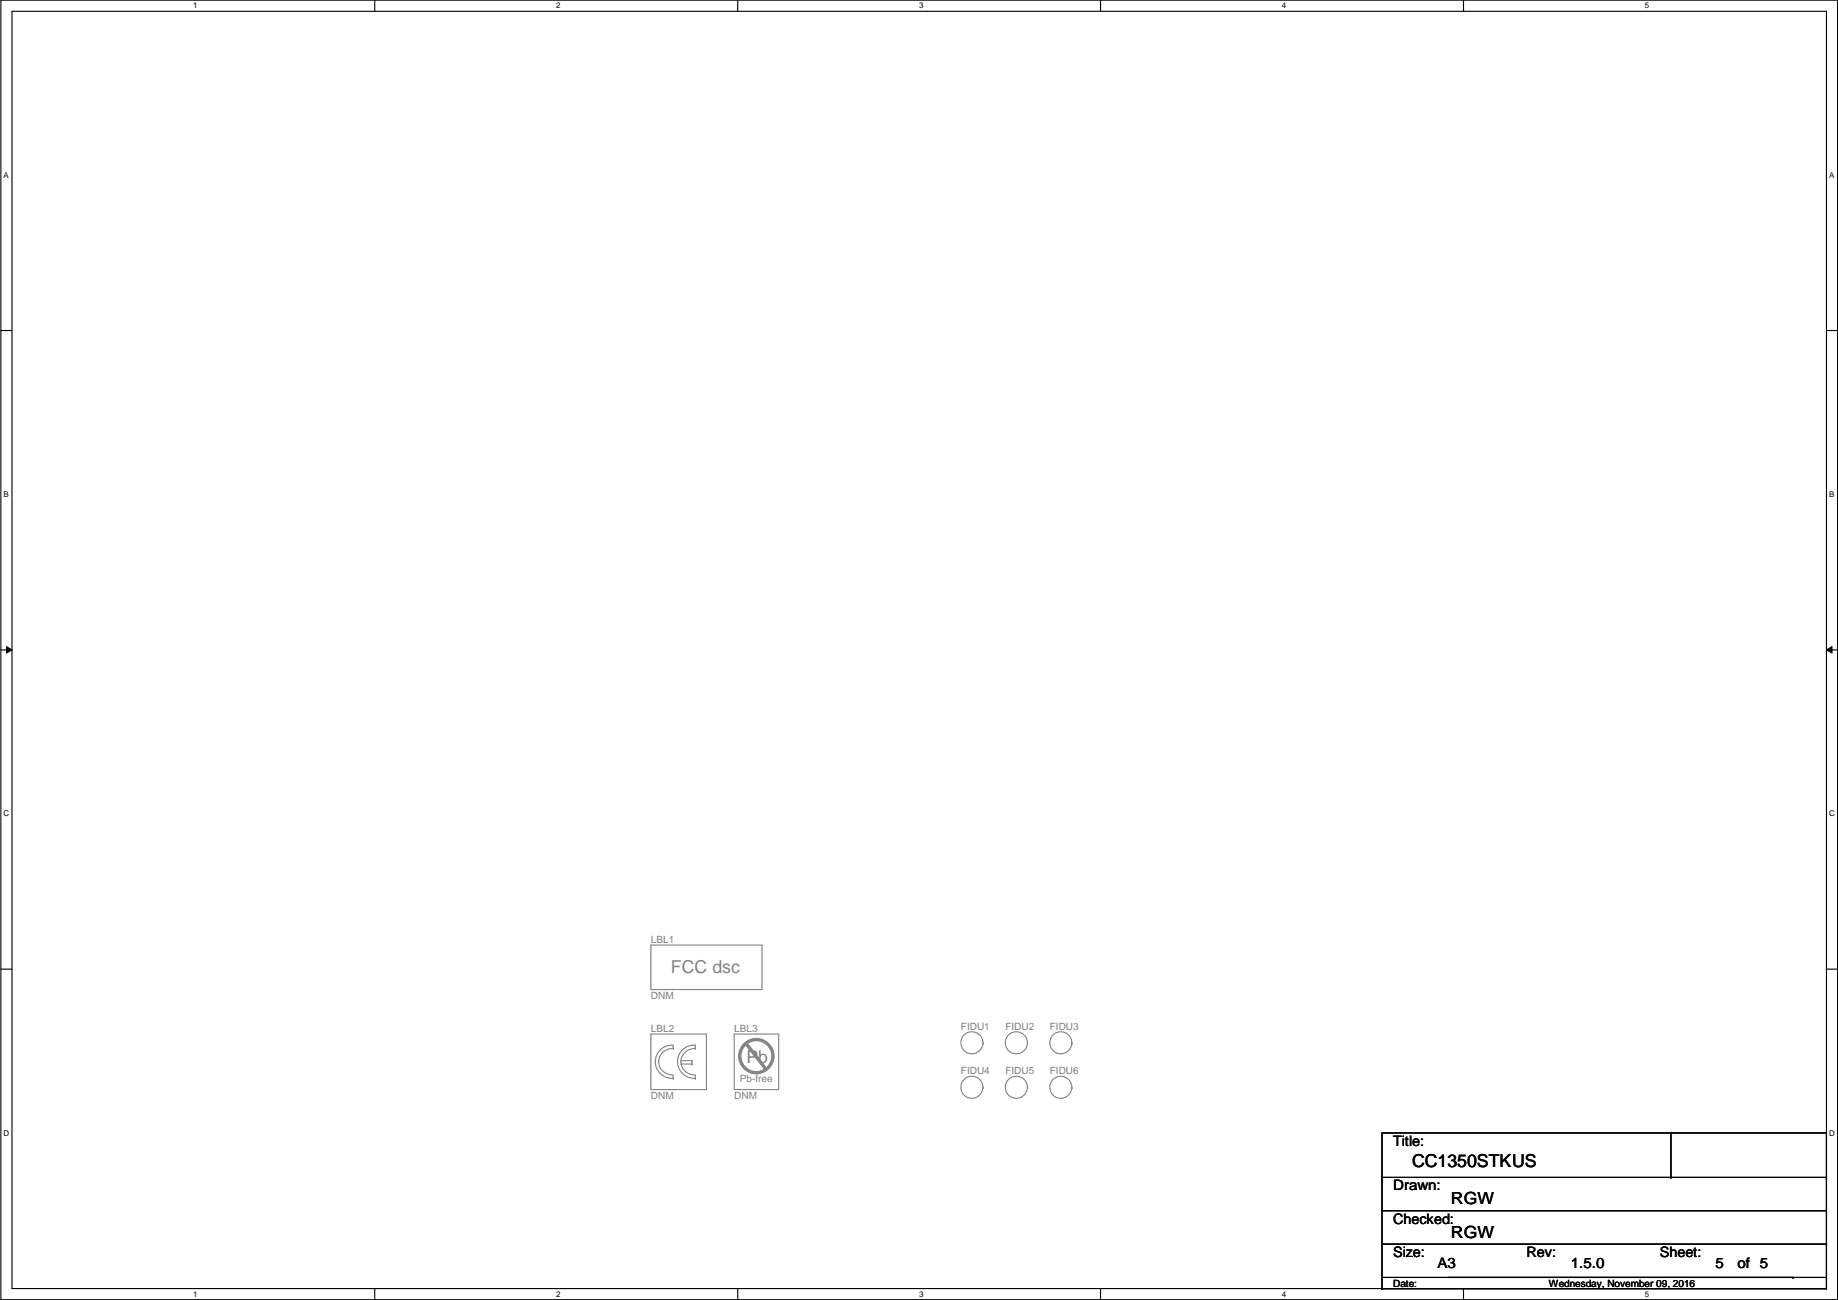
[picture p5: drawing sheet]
<svg xmlns="http://www.w3.org/2000/svg" width="420mm" height="297mm" viewBox="0 0 420 297" stroke-linecap="round" stroke-linejoin="round" font-family="sans-serif">
<path d="M.2 0h419.9v297h-419.9zM2.7 2.6h414.8v291.8h-414.8z" fill="none" stroke="#000" stroke-width=".25"/>
<g fill="#fff">
<path d="M44.2 .3h1v2h-1z"/>
<path d="M44.2 294.7h1v2h-1z"/>
</g>
<path d="M85.7 0v2.6M85.7 294.4v2.6" fill="none" stroke="#000" stroke-width=".25"/>
<g fill="#fff">
<path d="M127.1 .3h1v2h-1z"/>
<path d="M127.1 294.7h1v2h-1z"/>
</g>
<path d="M168.6 0v2.6M168.6 294.4v2.6" fill="none" stroke="#000" stroke-width=".25"/>
<g fill="#fff">
<path d="M210.1 .3h1v2h-1z"/>
<path d="M210.1 294.7h1v2h-1z"/>
</g>
<path d="M251.6 0v2.6M251.6 294.4v2.6" fill="none" stroke="#000" stroke-width=".25"/>
<g fill="#fff">
<path d="M293 .3h1v2h-1z"/>
<path d="M293 294.7h1v2h-1z"/>
</g>
<path d="M334.5 0v2.6M334.5 294.4v2.6" fill="none" stroke="#000" stroke-width=".25"/>
<g fill="#fff">
<path d="M376 .3h1v2h-1z"/>
<path d="M376 294.7h1v2h-1z"/>
<path d="M.8 39h1.2v2h-1.2z"/>
<path d="M418.2 39h1.1v2h-1.1z"/>
<path d="M.8 112h1.2v2h-1.2z"/>
<path d="M418.2 112h1.1v2h-1.1z"/>
</g>
<path d="M.2 75.5h2.5M417.5 75.5h2.6" fill="none" stroke="#000" stroke-width=".25"/>
<g fill="#fff">
<path d="M.8 185h1.3v1.9h-1.3z"/>
<path d="M418.2 185h1.2v1.9h-1.2z"/>
</g>
<path d="M.2 148.5h2.5M417.5 148.5h2.6" fill="none" stroke="#000" stroke-width=".25"/>
<path d="M1.5 147.7l1.2 .8-1.2 .7zM417.5 148.5l1.3-.8v1.5z" fill="#000"/>
<path d="M1.5 147.7l1.2 .8-1.2 .7zM417.5 148.5l1.3-.8v1.5z" fill="none" stroke="#000" stroke-width=".23"/>
<g fill="#fff">
<path d="M.8 257.9h1.3v2h-1.3z"/>
<path d="M418.2 257.9h1.2v2h-1.2z"/>
</g>
<g fill="none" stroke="#000" stroke-width=".25">
<path d="M.2 221.4h2.5M417.5 221.4h2.6M315.9 258.9h101.6v33h-101.6zM382 258.9v10.1M315.9 269h101.6M315.9 276.6h101.6M382 269h.1M417.5 269h.1M417.5 276.6h.1M315.9 294.4h.1M315.9 284.3h101.6M315.9 291.9v2.5"/>
<path d="M315.9 294.4h101.6M331.2 291.9h78.7M409.9 291.9h.1M417.5 284.3h.1M417.5 294.4h.1M417.5 291.9h.1M417.5 291.9v2.5"/>
</g>
<g fill="none" stroke="#808080" stroke-width=".25">
<path d="M148.8 236.3h12.7v12.7h-12.7zM153.9 239.6v-.8a3.8 3.8 0 0 0-4.1 3.8 3.7 3.7 0 0 0 4 3.7M153.9 239.6a3 3 0 0 0-3.3 3 3 3 0 0 0 3.3 3M153.9 239.6h.1M159 239.6a3 3 0 0 0-3.4 3 3 3 0 0 0 3.4 3M159 239.6v-.8a3.8 3.8 0 0 0-4.1 3.8 3.7 3.7 0 0 0 4 3.7M159 239.6h.1M167.8 236.3h10.2v12.7h-10.2zM153.9 246.4h.1M153.9 245.7v.7M155.6 242.4h2.6M155.6 243.1h2.6"/>
<path d="M158.2 242.4h.1M158.2 243.1h.1M158.2 242.4v.7M159 246.4h.1M159 245.7v.7M161.5 243.9h.1M224.7 248.5h.1"/>
<circle cx="222.2" cy="248.4" r="2.52"/>
</g>
<g fill="none" stroke="#808080" stroke-width=".76">
<path d="M170.6 238.5l4.4 5.6"/>
<circle cx="172.9" cy="241.3" r="3.8"/>
</g>
<circle cx="175" cy="244.1" r=".38" fill="#808080"/>
<g fill="none" stroke="#808080" stroke-width=".25">
<path d="M148.8 215.9h25.4v10.2h-25.4zM224.7 238.3h.1M234.9 238.3h.1M245.1 238.3h.1M234.9 248.5h.1M245.1 248.5h.1"/>
<circle cx="222.2" cy="238.3" r="2.52"/>
<circle cx="232.3" cy="238.3" r="2.52"/>
<circle cx="242.5" cy="238.3" r="2.52"/>
<circle cx="232.3" cy="248.4" r="2.52"/>
<circle cx="242.5" cy="248.4" r="2.52"/>
</g>
<g font-size="4.1" fill="#808080">
<text x="153.4" y="222.4">FCC dsc</text>
<text x="170.6" y="243">Pb</text>
</g>
<text font-size="4.1" x="322.8" y="266.6">CC1350STKUS</text>
<g font-size="3.8">
<text x="331.7" y="275.2">RGW</text>
<text x="331.7" y="282.8">RGW</text>
</g>
<g font-size="3.3">
<text x="318.5" y="261.8">Title:</text>
<text x="318.5" y="272">Drawn:</text>
<text x="318.5" y="279.6">Checked:</text>
<text x="318.5" y="287.2">Size:</text>
<text x="348.9" y="287.2">Rev:</text>
<text x="379.4" y="287.2">Sheet:</text>
<text x="328.6" y="289.8">A3</text>
<text x="359.1" y="289.8">1.5.0</text>
<text x="392.1" y="289.8">5</text>
<text x="397.2" y="289.8">of 5</text>
</g>
<g font-size="2.3" fill="#808080">
<text x="148.8" y="215.5">LBL1</text>
<text x="148.8" y="228.2">DNM</text>
<text x="148.8" y="235.8">LBL2</text>
<text x="167.8" y="235.8">LBL3</text>
<text x="219.7" y="235.3">FIDU1</text>
<text x="229.8" y="235.3">FIDU2</text>
<text x="240" y="235.3">FIDU3</text>
<text x="219.7" y="245.4">FIDU4</text>
<text x="229.8" y="245.4">FIDU5</text>
<text x="240" y="245.4">FIDU6</text>
<text x="148.8" y="251">DNM</text>
<text x="167.8" y="251">DNM</text>
<text x="169.1" y="247.2">Pb-free</text>
</g>
<g font-size="2.3">
<text x="318.5" y="294">Date:</text>
<text x="354" y="294">Wednesday, November 09, 2016</text>
</g>
<g font-size="1.8">
<text x="44.2" y="1.9">1</text>
<text x="127.1" y="1.9">2</text>
<text x="210.1" y="1.9">3</text>
<text x="293" y="1.9">4</text>
<text x="376" y="1.9">5</text>
<text x=".8" y="40.6">A</text>
<text x="418.2" y="40.6">A</text>
<text x=".8" y="113.6">B</text>
<text x="418.2" y="113.6">B</text>
<text x=".8" y="186.6">C</text>
<text x="418.2" y="186.6">C</text>
<text x=".8" y="259.5">D</text>
<text x="418.2" y="259.5">D</text>
<text x="44.2" y="296.3">1</text>
<text x="127.1" y="296.3">2</text>
<text x="210.1" y="296.3">3</text>
<text x="293" y="296.3">4</text>
<text x="376" y="296.3">5</text>
</g>
</svg>
